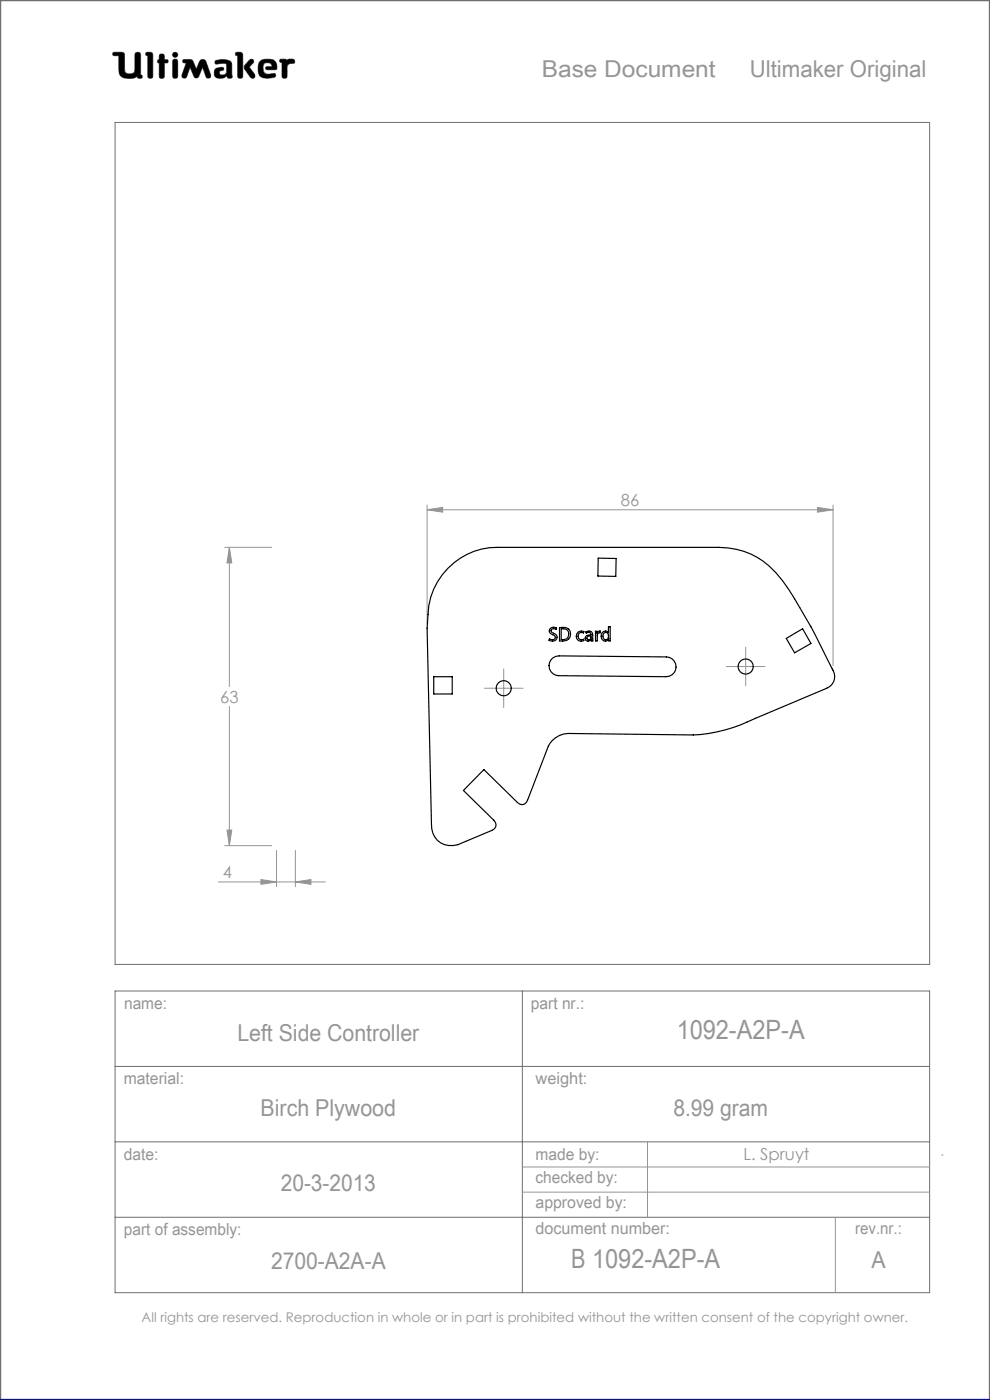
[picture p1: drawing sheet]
<svg xmlns="http://www.w3.org/2000/svg" width="210mm" height="297mm" viewBox="0 0 210 297" stroke-linecap="round" stroke-linejoin="round" font-family="sans-serif">
<g fill="none" stroke="#6f6f6f" stroke-width=".21">
<path d="M24 11.1h1.8l.5 .2 .2 4a1.62 1.62 0 0 0 2 0l.2-4a.65 .65 0 0 1 .7-.2 .65 .65 0 0 1 .4 .6v4.2l.3 .1-.1 .6a.65 .65 0 0 1-.9-.3 4 4 0 0 1-3 .2l-.6-.5-.2-.6-.1-3.6h-1.2l-.1-.3zM29.1 16.2v.1M31 11.1l1.2 .1 .2 .4v4.8a.59 .59 0 0 1-.7 .2 .59 .59 0 0 1-.4-.5v-4.3l-.4-.1zM33.8 13.4h.1M33.8 12.6h.1M33.8 12.6l-.3 .1-.1 .3 .1 .3 .3 .1M33.8 12.6v-1a.59 .59 0 0 1 .7-.1 .59 .59 0 0 1 .4 .5v.6l.6 .1a.4 .4 0 0 1 0 .6l-.6 .1-.1 3.1a.59 .59 0 0 1-.6 .1 .59 .59 0 0 1-.4-.5v-2.7M36.8 12.6h.7l.2 .5v3l-.2 .4-.3 .1-.4-.1-.2-.4v-3zM38.9 12.7l1.3-.1 .6 .2 .8 1.9 .9-2 .6-.1 .4 .1 1.2 3.2v.5l-.4 .2-.4-.1-.9-2.2-.9 2-.5 .3-.3-.2-1-2.1-.7 1.9-.3 .4-.5-.1-.2-.1v-.5l.9-2.6-.7-.1zM42.1 16.2h.1M45.7 12.9a3.6 3.6 0 0 1 3.3 .3l.2 .5v2.1a.53 .53 0 0 1-.2 .8l-.7-.1-.2-.4a1.97 1.97 0 0 1-2.5 .2 1.34 1.34 0 0 1 .4-1.8l1.3-.2 .1 .6a.74 .74 0 0 0-.9 .7 .95 .95 0 0 0 1.4 .1l.2-.6-.1-1.5a2.7 2.7 0 0 0-2 0l-.4-.2zM50.1 11.1l1.2 .1 .2 .4-.1 4.8a.59 .59 0 0 1-.6 .2 .59 .59 0 0 1-.4-.5v-4.3l-.4-.1z"/>
<path d="M52.9 12.8l.4-.2 .4 .1 .1 .4-.9 1.1 1.1 1.5 .1 .6-.2 .3h-.4a5.9 5.9 0 0 1-1.7-2.3l.2-.5zM56.6 14.8h.1M56.6 14.8l-.3-.3 .2-.3 1.2-.1-.2-.5a1.04 1.04 0 0 0-1.7 .5l.2 1.3 .8 .4M56.6 14.8h1.7l.4-.2a1.66 1.66 0 0 0-1.5-2l-1.7 .1a2.65 2.65 0 0 0-.3 3.5 3.5 3.5 0 0 0 3.2 .1l.1-.3-.2-.4-1.5 .2M56.8 15.8h.1M59.5 12.6h1.1l.3 .2a1.21 1.21 0 0 1 1.5-.1l.1 .6-1 .2-.6 .4-.1 2.5a.59 .59 0 0 1-.6 .2 .59 .59 0 0 1-.4-.5v-2.8l-.4-.2zM24.4 26h172.8v178.6h-172.8zM24.4 210.2h172.8v64h-172.8zM110.8 210.2v64M24.4 226.2h172.8M24.4 242.2h172.8M24.4 258.2h172.8"/>
<circle cx="37.2" cy="11.6" r=".56"/>
</g>
<path d="M0 297v-297h210v297" fill="none" stroke="#6f6f6f" stroke-width=".5"/>
<g fill="none" stroke="#959595" stroke-width=".21">
<path d="M47.7 116.1h10M48.7 116.1l.5 3.3h-1.1zM48.7 116.1v29.6M90.6 108.1l3.3-.5v1.1zM90.6 107.1v25.2M90.6 108.1h86.1M173.4 107.6l3.3 .5-3.3 .6zM176.7 107.1v34.1M158.2 138.9v5M48.7 149.9v29.5M104.3 146h5M106.8 143.5v5"/>
<path d="M155.7 141.4h5M47.7 179.4h10M48.1 176.1h1.1l-.5 3.3zM46.3 187.1h22.7M55.4 186.6l3.3 .5-3.3 .5zM58.7 180.4v7.7M62.7 187.1l3.3-.5v1zM62.7 180.4v7.7M110.8 247.6h86.4M110.8 252.9h86.4M137.4 242.2v16M177.2 258.2v16"/>
<path d="M199.7 245h.4"/>
</g>
<path d="M0 297h210" fill="none" stroke="#00f" stroke-width=".5"/>
<path d="M45.7 12.9l-.1 .4 .2 .3 1.7-.2 .6 .2-.1 1.8-.2 .4-.5 .1a.54 .54 0 0 1-.8-.5 .54 .54 0 0 1 .8-.5l.2-.1-.1-.4-.4-.1a1.31 1.31 0 0 0-1.5 .9 1.14 1.14 0 0 0 .3 1.2 1.14 1.14 0 0 0 1.2 .2l.8-.3a.23 .23 0 0 1 .3-.2 .23 .23 0 0 1 .2 .4 .58 .58 0 0 0 .8 .1 .58 .58 0 0 0 .1-.9v-2a1.32 1.32 0 0 0-1.7-1.1zM50 11.2v.5l.4 .1v4.5l.2 .3h.6l.3-.4v-4.7l-.4-.4zM53 12.7l-1.1 1.2-.1 .5 1.4 2.1 .6 .1 .3-.3v-.4l-1.2-1.7 .9-.9v-.4l-.3-.3zM55.1 13a2.66 2.66 0 0 0 .3 3.4l1.4 .2 1.3-.2 .4-.3-.2-.5-1.5 .2-.6-.2-.3-.4-.1-.9a.98 .98 0 0 1 .7-1 .98 .98 0 0 1 1.1 .5l.1 .3-1.2 .1-.1 .4 .2 .2h1.6a.49 .49 0 0 0 .5-.2 .49 .49 0 0 0 0-.6 1.57 1.57 0 0 0-2-1.4h-.9zM59.4 12.6v.5l.4 .2v3l.3 .3h.5l.3-.4v-2.3l.6-.4 .9-.1 .1-.6-.4-.3-.9 .1-.3 .2-.3-.2zM36.7 12.6l-.1 3.7 .2 .3h.6l.3-.4v-3.3l-.3-.3zM36.6 11.6a.56 .56 0 0 0 1.1 0 .56 .56 0 0 0-1.1 0zM33.9 11.6l-.1 1-.3 .2-.1 .3 .4 .3v3l.2 .2h.5l.3-.1 .1-.3v-2.8l.7-.1 .1-.4-.2-.2-.6-.1-.2-1.1zM31 11.2l-.1 .5 .4 .1 .1 4.5 .2 .3h.5l.3-.4v-4.7l-.4-.4zM38.8 12.7v.6h.7l-.9 2.7 .2 .5 .4 .1 .3-.2 .8-2.1 .9 2 .2 .2h.4l.3-.2 .9-2 .8 2.1 .5 .2 .4-.3v-.4l-1-2.8-.3-.4-.5-.1-.4 .2-.9 1.9-.9-2-.5-.1zM24 11.2l-.1 .3 .2 .3h1.1v2.7a1.73 1.73 0 0 0 2.1 2.1 2.42 2.42 0 0 0 1.8-.4l.3 .4h.6l.2-.3-.1-.3-.3-.1v-4.3l-.1-.3-.2-.2h-.6l-.3 .4v3.4a.89 .89 0 0 1-1.3 .8 .81 .81 0 0 1-.9-1.1l-.1-3.3-.5-.2z" fill-rule="evenodd" fill="#000"/>
<path d="M158.2 138.9v-1.6M104.3 146h-1.6M106.8 143.5v-1.6M106.8 148.5v1.6M109.3 146h1.6M155.7 141.4h-1.6M158.2 143.9v1.6M160.7 141.4h1.6" fill="none" stroke="#959595" stroke-width=".21" stroke-dasharray="15.2 1.3 1.3 1.3"/>
<path d="M90.6 108.1l3.3-.5v1.1zM173.4 107.6l3.3 .5-3.3 .6zM48.7 116.1l.5 3.3h-1.1zM48.1 176.1h1.1l-.5 3.3zM55.4 186.6l3.3 .5-3.3 .5zM62.7 187.1l3.3-.5v1z" fill="#959595"/>
<g fill="none" stroke="#000" stroke-width=".25">
<path d="M126.9 118.4l3.8 .1-.1 3.8-3.8-.1zM95 120.6a14.5 14.5 0 0 1 10.5-4.5h47a16.1 16.1 0 0 1 13.5 7.1 96.8 96.8 0 0 1 6.3 10.3l4 7.9a2.9 2.9 0 0 1-.9 4.6l-15.1 6.4a33.3 33.3 0 0 1-13.2 3.5l-26.6-.3a4.9 4.9 0 0 0-4.2 2.7l-4.4 11.5a1.22 1.22 0 0 1-.9 .9 1.22 1.22 0 0 1-1.2-.5l-7.2-6.9-4.3 4.4 6.4 6.3a1.23 1.23 0 0 1 .5 1.2 1.23 1.23 0 0 1-.9 1l-5.5 2.3a4.7 4.7 0 0 1-6.6-.9l-.6-1.8-.1-1-.9-41.5 .2-3a14.4 14.4 0 0 1 4.2-9.7zM116.8 133.2l1-.1 .3 .1-.1 .3a.6 .6 0 0 0-.7-.1 .6 .6 0 0 0-.4 .6l.5 .4a.84 .84 0 0 1 .8 .9 .84 .84 0 0 1-1 .7l-.7-.2v-.3a.67 .67 0 0 0 .9 .3 .67 .67 0 0 0 .4-.8l-.5-.3a.79 .79 0 0 1-.7-.6 .79 .79 0 0 1 .2-.9zM117.3 139.6l.6-.4 .7-.1 22.8 .3a2.1 2.1 0 0 1 2 2.1 2.1 2.1 0 0 1-2.2 2.1l-22.7-.3a2.1 2.1 0 0 1-1.9-1.4 2.1 2.1 0 0 1 .7-2.3zM118.7 133.2a1.61 1.61 0 0 1 2.3 1.6 1.6 1.6 0 0 1-2.1 1.2h-.2zM119.1 133.4a1.19 1.19 0 0 1 1.5 1.2 1.19 1.19 0 0 1-1.5 1.1zM122.6 134.1a1.23 1.23 0 0 1 1.3-.1l-.1 .3a.78 .78 0 0 0-1.2 .7 .78 .78 0 0 0 1.2 .6v.3a1.08 1.08 0 0 1-1.4-.3 1.08 1.08 0 0 1 .2-1.5zM124.6 135.1l.8-.2v.4a.42 .42 0 0 1-.5 .4 .42 .42 0 0 1-.3-.6zM125.4 134.7a1.03 1.03 0 0 0-1.3 .6 .66 .66 0 0 0 .5 .7 .66 .66 0 0 0 .8-.3M125.4 134.6l-.2-.4-.8 .1-.1-.2a.86 .86 0 0 1 .9-.2 .86 .86 0 0 1 .5 .8l.1 1.3h-.4v-.3M125.4 134.6v.1M125.4 135.7h.1"/>
<path d="M126.3 133.9h.3l.1 .4 .2-.3 .4-.1v.3a.55 .55 0 0 0-.6 .7v1.1h-.4zM126.7 134.3h.1M128.1 134.3a.74 .74 0 0 1 1 .3 .74 .74 0 0 1-.2 1 .71 .71 0 0 1-1-.2 .71 .71 0 0 1 .1-1zM129.1 134.2a1 1 0 0 0-1.7 .6 1 1 0 0 0 1.4 1.1l.3-.3M129.1 134.2h.1M129.1 134.2v-1.2h.3v3h-.3v-.4M129.1 135.6h.1M166.8 135.4l3.4-2 1.8 3.1-3.4 2zM92 143.6h3.9v3.6h-3.9z"/>
<circle cx="106.8" cy="146" r="1.6"/>
<circle cx="158.2" cy="141.4" r="1.6"/>
</g>
<g font-size="5.6" fill="#959595">
<text x="143.5" y="220.3">1092-A2P-A</text>
<text x="121.1" y="269.1">B 1092-A2P-A</text>
</g>
<g font-size="4.9" fill="#959595">
<text x="114.9" y="16.3">Base Document</text>
<text x="159" y="16.3">Ultimaker Original</text>
<text x="50.4" y="220.9">Left Side Controller</text>
<text x="55.3" y="236.7">Birch Plywood</text>
<text x="142.8" y="236.7">8.99 gram</text>
<text x="59.6" y="252.7">20-3-2013</text>
<text x="57.5" y="269.3">2700-A2A-A</text>
<text x="184.9" y="269.1">A</text>
</g>
<g font-size="3.5" fill="#959595">
<text x="131.7" y="107.4">86</text>
<text x="46.7" y="149.1">63</text>
<text x="47.3" y="186.3">4</text>
<text x="26.3" y="214.1">name:</text>
<text x="112.6" y="214">part nr.:</text>
<text x="26.2" y="229.9">material:</text>
<text x="113.6" y="229.9">weight:</text>
<text x="26.3" y="246">date:</text>
<text x="113.6" y="246">made by:</text>
<text x="113.6" y="251.1">checked by:</text>
<text x="157.7" y="246.2">L. Spruyt</text>
<text x="113.6" y="256.3">approved by:</text>
<text x="26.3" y="262">part of assembly:</text>
<text x="113.6" y="261.8">document number:</text>
<text x="181.4" y="261.9">rev.nr.:</text>
</g>
<text font-size="2.8" fill="#959595" x="30" y="280.4">All rights are reserved. Reproduction in whole or in part is prohibited without the written consent of the copyright owner.</text>
</svg>
